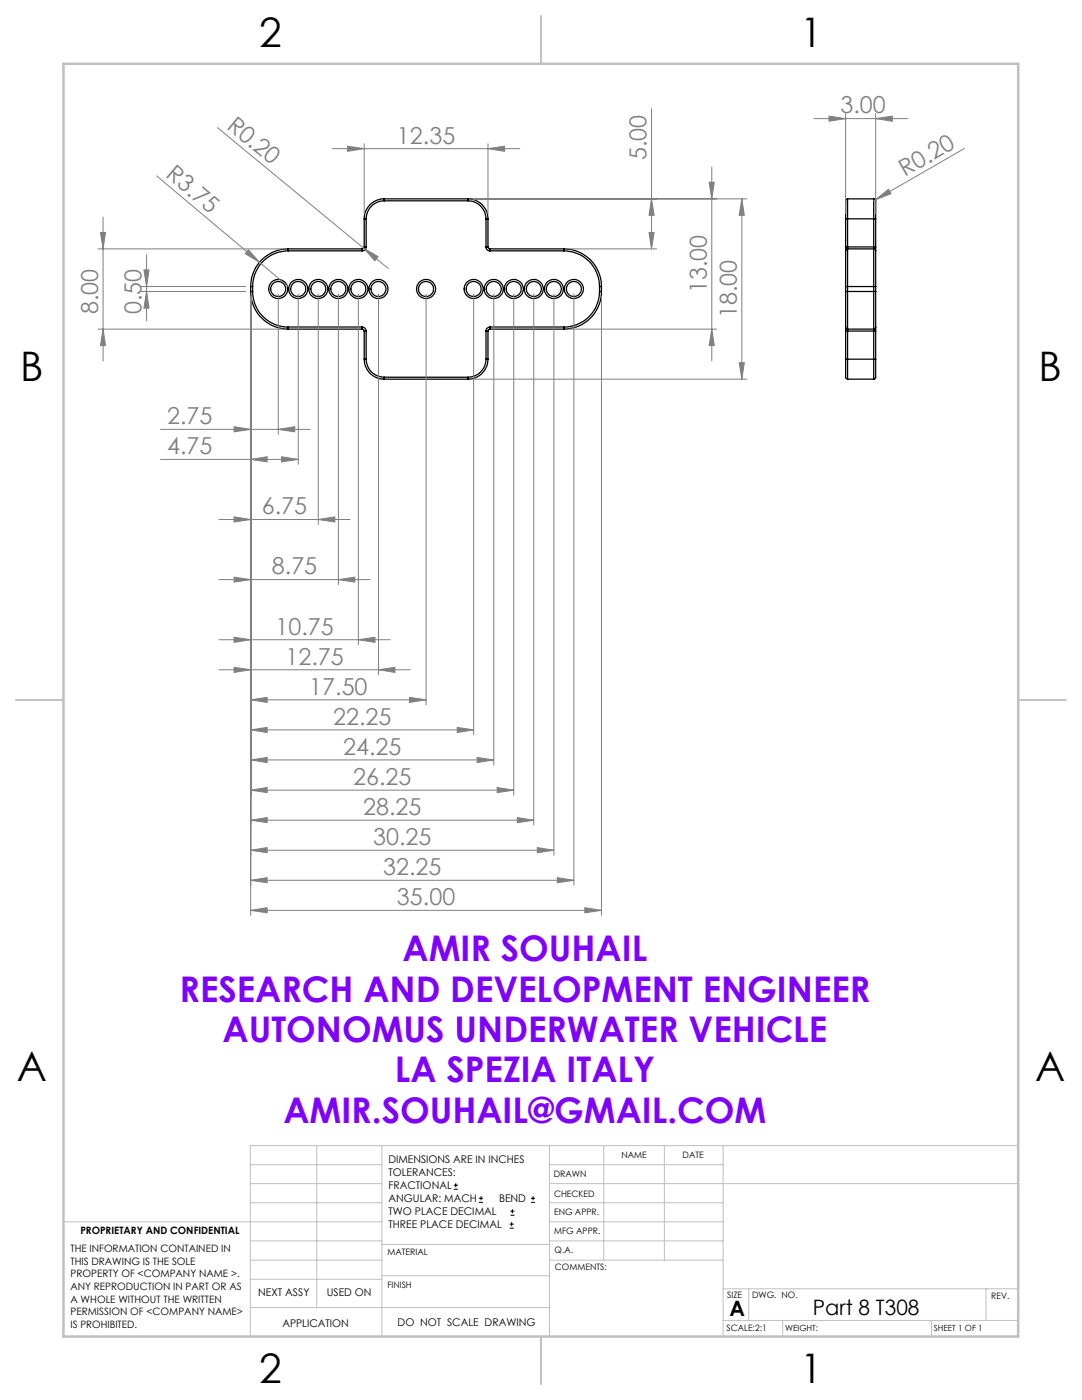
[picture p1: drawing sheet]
<svg xmlns="http://www.w3.org/2000/svg" width="216mm" height="279mm" viewBox="0 0 216 279" stroke-linecap="round" stroke-linejoin="round" font-family="sans-serif">
<g fill="none" stroke="#000" stroke-width=".25">
<path d="M76.7 39.7a4 4 0 0 0-4 4M76.7 39.7v.4M76.7 39.7h16.7M93.4 39.7v.4M93.4 39.7a4 4 0 0 1 4 4M169.1 39.7v4M169.1 39.7l-.4 .3v3.7M169.1 39.7h5.2M174.3 39.7v4M174.3 39.7l.4 .3v3.7M50 57.2h.4M50 58.2h.4"/>
<path d="M50 58.2a7.5 7.5 0 0 0 7.5 7.5M50 57.2v1M50.4 58.2a7.1 7.1 0 0 0 7.1 7.1M50.4 57.2v1M57.5 50.1a7.1 7.1 0 0 0-7.1 7.1M57.5 49.7v.4M57.5 49.7a7.5 7.5 0 0 0-7.5 7.5M57.5 50.1h14.7M57.5 49.7h14.7M72.2 49.7v.4M72.7 43.7h.4M72.7 49.3l-.2 .3-.3 .1"/>
<path d="M72.7 49.3h.4M72.7 43.7v5.6M73.1 49.3a.78 .78 0 0 1-.9 .8M73.1 43.7v5.6M76.7 40.1a3.6 3.6 0 0 0-3.6 3.6M76.7 40.1h16.7M93.4 40.1a3.6 3.6 0 0 1 3.6 3.6M97 49.3a.73 .73 0 0 0 .8 .8M97 49.3h.4M97 43.7h.4M97 43.7v5.6M97.4 49.3l.1 .3 .3 .1"/>
<path d="M97.4 43.7v5.6M97.8 49.7v.4M97.8 50.1h14.7M97.8 49.7h14.7M112.5 50.1a7.1 7.1 0 0 1 7.1 7.1M112.5 49.7v.4M112.5 49.7a7.5 7.5 0 0 1 7.5 7.5M119.6 58.2a7.1 7.1 0 0 1-7.1 7.1M119.6 58.2h.4M119.6 57.2h.4M119.6 57.2v1M120 58.2a7.5 7.5 0 0 1-7.5 7.5"/>
<path d="M120 57.2v1M168.7 50.1v7.1M168.7 57.2h.4M168.7 58.2v7.1M168.7 58.2h.4M168.7 49.3h.4M168.7 49.3v.8M168.7 43.7h.4M168.7 43.7v5.6M168.7 57.2v1M169.1 49.7v7.5M169.1 58.2v7.5"/>
<path d="M169.1 49.7l-.3 .1-.1 .3M169.1 49.3v.4M169.1 49.7h5.2M169.1 43.7v5.6M169.1 57.2v1M169.1 57.2h5.2M169.1 58.2h5.2M169.1 49.3h5.2M169.1 43.7h5.2M174.3 57.2h.4M174.3 58.2h.4M174.3 49.7v7.5"/>
<path d="M174.3 49.7l.3 .1 .1 .3M174.3 58.2v7.5M174.3 49.3v.4M174.3 49.3h.4M174.3 43.7h.4M174.3 43.7v5.6M174.3 57.2v1M174.7 50.1v7.1M174.7 58.2v7.1M174.7 49.3v.8M174.7 43.7v5.6M174.7 57.2v1"/>
<path d="M57.5 65.3v.4M57.5 65.3h14.7M57.5 65.7h14.7M72.2 65.3a.85 .85 0 0 1 .9 .8M72.2 65.7l.3 .1 .2 .3M72.2 65.3v.4M72.7 66.1h.4M72.7 71.7h.4M72.7 71.7a4 4 0 0 0 4 4M72.7 66.1v5.6M73.1 71.7a3.6 3.6 0 0 0 3.6 3.6M73.1 66.1v5.6"/>
<path d="M76.7 75.3v.4M76.7 75.3h16.7M76.7 75.7h16.7M93.4 75.3v.4M97 71.7a3.6 3.6 0 0 1-3.6 3.6M97 66.1h.4M97 71.7h.4M97 66.1v5.6M97.4 71.7a4 4 0 0 1-4 4M97.4 66.1v5.6M97.8 65.3a.78 .78 0 0 0-.8 .8M97.8 65.3v.4"/>
<path d="M97.8 65.7l-.3 .1-.1 .3M97.8 65.3h14.7M97.8 65.7h14.7M112.5 65.3v.4M168.7 65.3l.1 .2 .3 .2M168.7 66.1h.4M168.7 65.3v.8M168.7 71.7h.4M168.7 71.7v3.7l.4 .3M168.7 66.1v5.6M169.1 65.7v.4M169.1 71.7v4"/>
<path d="M169.1 65.7h5.2M169.1 75.7h5.2M169.1 66.1v5.6M169.1 66.1h5.2M169.1 71.7h5.2M174.3 65.7v.4M174.3 66.1h.4M174.3 71.7h.4M174.3 71.7v4M174.3 66.1v5.6M174.7 65.3v.2l-.4 .2M174.7 65.3v.8"/>
<path d="M174.7 71.7v3.7l-.4 .3M174.7 66.1v5.6"/>
<circle cx="55.5" cy="57.7" r="1.51"/>
<circle cx="55.5" cy="57.7" r="1.9"/>
<circle cx="59.5" cy="57.7" r="1.51"/>
<circle cx="59.5" cy="57.7" r="1.9"/>
<circle cx="63.5" cy="57.7" r="1.89"/>
<circle cx="63.5" cy="57.7" r="1.51"/>
<circle cx="67.5" cy="57.7" r="1.51"/>
<circle cx="67.5" cy="57.7" r="1.9"/>
<circle cx="71.5" cy="57.7" r="1.9"/>
<circle cx="71.5" cy="57.7" r="1.49"/>
<circle cx="75.5" cy="57.7" r="1.51"/>
<circle cx="75.5" cy="57.7" r="1.9"/>
<circle cx="85" cy="57.7" r="1.51"/>
<circle cx="85" cy="57.7" r="1.9"/>
<circle cx="94.5" cy="57.7" r="1.9"/>
<circle cx="94.5" cy="57.7" r="1.49"/>
<circle cx="98.5" cy="57.7" r="1.51"/>
<circle cx="98.5" cy="57.7" r="1.9"/>
<circle cx="102.5" cy="57.7" r="1.51"/>
<circle cx="102.5" cy="57.7" r="1.9"/>
<circle cx="106.5" cy="57.7" r="1.9"/>
<circle cx="106.5" cy="57.7" r="1.51"/>
<circle cx="110.5" cy="57.7" r="1.51"/>
<circle cx="110.5" cy="57.7" r="1.9"/>
<circle cx="114.5" cy="57.7" r="1.9"/>
<circle cx="114.5" cy="57.7" r="1.49"/>
</g>
<g fill="none" stroke="#000" stroke-width=".2">
<path d="M90.6 237.3h.8M90.6 236.5h.8M90.9 236.1v.9M95.6 240h.8M95.6 239.1h.8M96 238.7v.8M105.9 240h.9M105.9 239.1h.9M106.4 238.7v.8M101.7 245.1h.8M101.7 244.3h.8M101.8 242.5h.9"/>
<path d="M101.8 241.7h.9M102.1 243.9v.8M102.2 241.3v.8"/>
</g>
<g fill="none" stroke="#808080" stroke-width=".2">
<path d="M31.3 35.1l26.2 22.1M43.4 25.5l29.2 24M66.3 29.7h37.4M69.4 29.2l3.3 .5-3.3 .5zM72.7 28.7v14M94.4 39.7h54.6M97.4 29.7l3.3-.5v1zM97.4 28.7v14M130 39.7l.5 3.3h-1zM130 21.7v28M141.5 36.4h1l-.5 3.3zM142 33.3v38.7"/>
<path d="M148 39.7l.5 3.3h-1zM148 39.7v36M162.4 23.7h18.7M165.4 23.2l3.3 .5-3.3 .5zM168.7 22.7v20M174.7 39.9l2.6-2.1 .5 .9zM174.7 39.9l-.4 .2M174.7 23.7l3.3-.5v1zM174.7 22.7v20M192.4 29.6l-17.7 10.3M19.5 49.7h37M20 46.4h1.1l-.5 3.3z"/>
<path d="M20.6 43.3v28.7M28.2 58.2h20.8M28.2 57.2h20.8M28.7 53.9h1l-.5 3.3zM29.2 58.2l.5 3.3h-1zM29.2 50.8v13.2M49.6 49.8l2.2 2.6-2.9-1.8zM50 59.2v123.5M55.5 58.7v28M59.5 58.7v34M63.5 58.7v46M67.5 58.7v58"/>
<path d="M71.5 58.7v70M72.6 49.5l2.9 1.7-.7 .8zM72.6 49.5l4.9 4.1M75.5 58.7v76M85 58.7v82M94.5 58.7v88M98.5 58.7v94M102.5 58.7v100M106.5 58.7v106M110.5 58.7v112M113.5 49.7h17.5M114.5 58.7v118"/>
<path d="M120 59.2v123.5M129.5 46.4h1l-.5 3.3zM19.5 65.7h37M20.6 65.7l.5 3.3h-1.1zM94.4 75.7h54.6M113.5 65.7h29.5M142 65.7l.5 3.3h-1zM147.5 72.4h1l-.5 3.3zM32 85.7h29.9M32 91.7h27.5M46.7 85.2l3.3 .5-3.3 .5zM50 91.7l3.3-.5v1z"/>
<path d="M55.5 85.7l3.3-.5v1zM56.2 91.2l3.3 .5-3.3 .5zM43.7 103.7h26.1M43.7 115.7h30.2M46.7 103.2l3.3 .5-3.3 .5zM46.7 115.2l3.3 .5-3.3 .5zM63.5 103.7l3.3-.5v1zM67.5 115.7l3.3-.5v1zM43.7 127.7h34.2M43.7 133.7h38.2M46.7 127.2l3.3 .5-3.3 .5zM46.7 133.2l3.3 .5-3.3 .5z"/>
<path d="M50 139.7l3.3-.5v1zM50 139.7h35M71.5 127.7l3.3-.5v1zM75.5 133.7l3.3-.5v1zM81.7 139.2l3.3 .5-3.3 .5zM50 145.7l3.3-.5v1zM50 151.7l3.3-.5v1zM50 157.7l3.3-.5v1zM50 145.7h44.5M50 151.7h48.5M50 157.7h52.5M91.2 145.2l3.3 .5-3.3 .5z"/>
<path d="M95.2 151.2l3.3 .5-3.3 .5zM99.2 157.2l3.3 .5-3.3 .5zM50 163.7l3.3-.5v1zM50 169.7l3.3-.5v1zM50 175.7l3.3-.5v1zM50 163.7h56.5M50 169.7h60.5M50 175.7h64.5M103.2 163.2l3.3 .5-3.3 .5zM107.2 169.2l3.3 .5-3.3 .5zM111.2 175.2l3.3 .5-3.3 .5zM50 181.7l3.3-.5v1z"/>
<path d="M50 181.7h70M116.7 181.2l3.3 .5-3.3 .5z"/>
</g>
<g fill="none" stroke="#c0c0c0" stroke-width=".2">
<path d="M50 232.4h26.2M50 236.2h26.2M63.2 228.6v32.3M76.2 228.6v38.1M109.6 228.6v38.1M109.6 232.4h34.7M109.6 236.2h93.6M120.5 228.6v22.9M132.6 228.6v22.9M144.3 228.6v38.1M203.2 228.6h-153.2v38.1M12.7 243.8h63.5"/>
<path d="M50 251.5h26.2M50 240h26.2M50 247.6h26.2M50 255.3h26.2M76.2 254.6h33.4M76.2 248.4h33.4M109.6 251.5h34.7M109.6 243.8h34.7M109.6 240h34.7M109.6 247.6h34.7M144.3 257.2h58.9M149.4 257.2v6.3"/>
<path d="M196.7 257.2v6.3M50 260.9h59.6M144.3 263.5h58.9M156.2 263.5v3.2M185.9 263.5v3.2"/>
</g>
<path d="M107.9 3.2v9.5M3.1 139.7h9.6M203.2 139.7h9.5M107.9 266.7v9.6" fill="none" stroke="#c0c0c0" stroke-width=".25"/>
<path d="M12.7 12.7h190.5v254h-190.5z" fill="none" stroke="#c0c0c0" stroke-width=".5"/>
<g fill="#808080">
<path d="M49.6 49.8l2.2 2.6-2.9-1.8z"/>
<path d="M72.6 49.5l2.9 1.7-.7 .8z"/>
<path d="M174.7 39.9l2.6-2.1 .5 .9z"/>
<path d="M174.7 23.7l3.3-.5v1zM165.4 23.2l3.3 .5-3.3 .5z"/>
<path d="M46.7 85.2l3.3 .5-3.3 .5zM55.5 85.7l3.3-.5v1zM50 91.7l3.3-.5v1zM56.2 91.2l3.3 .5-3.3 .5zM46.7 103.2l3.3 .5-3.3 .5zM63.5 103.7l3.3-.5v1zM46.7 115.2l3.3 .5-3.3 .5zM67.5 115.7l3.3-.5v1zM46.7 127.2l3.3 .5-3.3 .5zM71.5 127.7l3.3-.5v1zM46.7 133.2l3.3 .5-3.3 .5zM75.5 133.7l3.3-.5v1zM50 139.7l3.3-.5v1zM81.7 139.2l3.3 .5-3.3 .5zM50 145.7l3.3-.5v1zM91.2 145.2l3.3 .5-3.3 .5zM50 151.7l3.3-.5v1zM95.2 151.2l3.3 .5-3.3 .5zM50 157.7l3.3-.5v1zM99.2 157.2l3.3 .5-3.3 .5zM50 163.7l3.3-.5v1zM103.2 163.2l3.3 .5-3.3 .5zM50 169.7l3.3-.5v1zM107.2 169.2l3.3 .5-3.3 .5zM50 175.7l3.3-.5v1zM111.2 175.2l3.3 .5-3.3 .5zM50 181.7l3.3-.5v1zM116.7 181.2l3.3 .5-3.3 .5zM69.4 29.2l3.3 .5-3.3 .5zM97.4 29.7l3.3-.5v1z"/>
<path d="M29.2 58.2l.5 3.3h-1zM28.7 53.9h1l-.5 3.3z"/>
<path d="M20 46.4h1.1l-.5 3.3zM20.6 65.7l.5 3.3h-1.1zM130 39.7l.5 3.3h-1zM129.5 46.4h1l-.5 3.3zM141.5 36.4h1l-.5 3.3zM142 65.7l.5 3.3h-1zM148 39.7l.5 3.3h-1zM147.5 72.4h1l-.5 3.3z"/>
</g>
<g font-size="8.1">
<text x="51.7" y="9.3">2</text>
<text x="159.7" y="9.3">1</text>
<text x="4" y="76">B</text>
<text x="207.2" y="76">B</text>
<text x="3.3" y="215.7">A</text>
<text x="206.5" y="215.7">A</text>
<text x="51.7" y="276">2</text>
<text x="159.7" y="276">1</text>
</g>
<g font-size="7.1" fill="#8000ff">
<text x="80.3" y="191.8">AMIR SOUHAIL</text>
<text x="35.8" y="199.9">RESEARCH AND DEVELOPMENT ENGINEER</text>
<text x="44.4" y="207.9">AUTONOMUS UNDERWATER VEHICLE</text>
<text x="78.8" y="216">LA SPEZIA ITALY</text>
<text x="56.6" y="224">AMIR.SOUHAIL@GMAIL.COM</text>
</g>
<g font-size="4.7" fill="#808080">
<text x="167.7" y="22.6">3.00</text>
<text x="45.1" y="25.5" transform="rotate(40 45.1 25.5)">R0.20</text>
<text x="79.2" y="28.6">12.35</text>
<text x="32.9" y="35.1" transform="rotate(40 32.9 35.1)">R3.75</text>
<text x="129" y="32" transform="rotate(-90 129 32)">5.00</text>
<text x="180.6" y="35.4" transform="rotate(-30 180.6 35.4)">R0.20</text>
<text x="141" y="58.5" transform="rotate(-90 141 58.5)">13.00</text>
<text x="19.6" y="62.7" transform="rotate(-90 19.6 62.7)">8.00</text>
<text x="28.2" y="62.7" transform="rotate(-90 28.2 62.7)">0.50</text>
<text x="147" y="63.5" transform="rotate(-90 147 63.5)">18.00</text>
<text x="33.3" y="84.6">2.75</text>
<text x="33.3" y="90.6">4.75</text>
<text x="52.3" y="102.6">6.75</text>
<text x="54.3" y="114.6">8.75</text>
<text x="55" y="126.6">10.75</text>
<text x="57" y="132.6">12.75</text>
<text x="61.7" y="138.6">17.50</text>
<text x="66.5" y="144.6">22.25</text>
<text x="68.5" y="150.6">24.25</text>
<text x="70.5" y="156.6">26.25</text>
<text x="72.5" y="162.6">28.25</text>
<text x="74.5" y="168.6">30.25</text>
<text x="76.5" y="174.6">32.25</text>
<text x="79.2" y="180.6">35.00</text>
</g>
<g font-size="4.2">
<text x="145.6" y="262.7">A</text>
<text x="162.2" y="262.4">Part 8 T308</text>
</g>
<g font-size="2.1">
<text x="77.5" y="232.2">DIMENSIONS ARE IN INCHES</text>
<text x="77.5" y="234.7">TOLERANCES:</text>
<text x="77.5" y="237.3">FRACTIONAL</text>
<text x="77.5" y="239.9">ANGULAR: MACH</text>
<text x="99.6" y="239.9">BEND</text>
<text x="77.5" y="242.5">TWO PLACE DECIMAL</text>
<text x="77.5" y="245.1">THREE PLACE DECIMAL</text>
<text x="51.5" y="258.7">NEXT ASSY</text>
<text x="65.2" y="258.6">USED ON</text>
<text x="56.3" y="264.8">APPLICATION</text>
<text x="79.3" y="264.6">DO NOT SCALE DRAWING</text>
</g>
<g font-size="2">
<text x="14.1" y="249.9">THE INFORMATION CONTAINED IN</text>
<text x="16" y="246.3">PROPRIETARY AND CONFIDENTIAL</text>
<text x="14.1" y="252.4">THIS DRAWING IS THE SOLE</text>
<text x="14.1" y="254.9">PROPERTY OF &lt;COMPANY NAME &gt;.</text>
<text x="14.1" y="257.5">ANY REPRODUCTION IN PART OR AS</text>
<text x="14.1" y="260">A WHOLE WITHOUT THE WRITTEN</text>
<text x="14.1" y="262.5">PERMISSION OF &lt;COMPANY NAME&gt;</text>
<text x="14.1" y="265">IS PROHIBITED.</text>
</g>
<g font-size="1.8">
<text x="124" y="231.1">NAME</text>
<text x="136.2" y="231.1">DATE</text>
<text x="110.5" y="234.8">DRAWN</text>
<text x="110.5" y="238.9">CHECKED</text>
<text x="110.6" y="242.5">ENG APPR.</text>
<text x="77.3" y="250.5">MATERIAL</text>
<text x="110.6" y="246.3">MFG APPR.</text>
<text x="110.7" y="250">Q.A.</text>
<text x="77.3" y="257">FINISH</text>
<text x="110.7" y="253.5">COMMENTS:</text>
<text x="145.1" y="259">SIZE</text>
<text x="150.1" y="259.1">DWG. NO.</text>
<text x="197.8" y="259.2">REV.</text>
<text x="145" y="265.7">SCALE:2:1</text>
</g>
<g font-size="1.7">
<text x="156.7" y="265.7">WEIGHT:</text>
<text x="186.3" y="265.7">SHEET 1 OF 1</text>
</g>
</svg>
